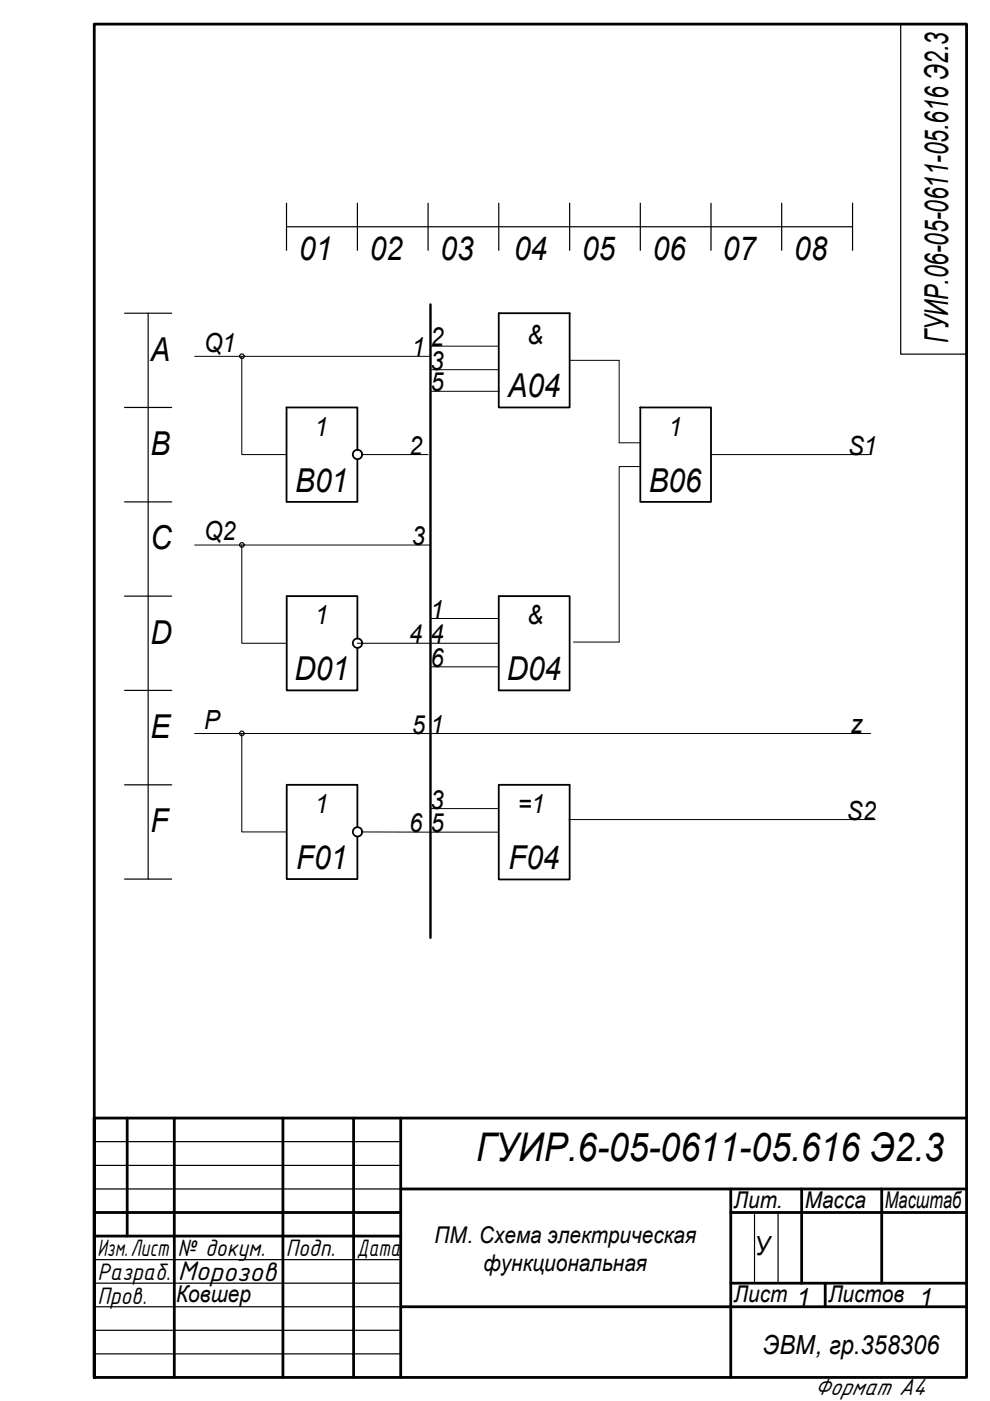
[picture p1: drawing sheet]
<svg xmlns="http://www.w3.org/2000/svg" width="210mm" height="297mm" viewBox="0 0 210 297" stroke-linecap="round" stroke-linejoin="round" font-family="sans-serif">
<!-- layer: 0 -->
<g fill="none" stroke="#000" stroke-width=".59">
<path d="M27 237.1v25M37 237.1v54.9M60 237.1v54.9M75 237.1v54.9M85 237.1v54.9M204.9 237.1h-184.9v54.9h184.9v-286.9h-184.9v286.9M20 257.1h65M85 252.1h119.9M154.9 257.1h50M154.9 252.1v39.9M170 252.1v20M186.9 252.1v20"/>
<path d="M20 262.1h65M85 277.1h119.9M154.9 272.1h50M175 272.1v5"/>
</g>
<g fill="none" stroke="#000" stroke-width=".25">
<path d="M191 5.1v70h13.9M60.7 43.1v10M60.7 48.1h120.1M75.8 43.1v10M90.8 43.1v10M105.7 43.1v10M120.8 43.1v10M135.8 43.1v10M150.7 43.1v10M165.7 43.1v10M180.8 43.1v10M26.4 66.4h10"/>
<path d="M31.4 66.4v120M26.4 86.4h10M26.4 106.4h10M26.4 126.4h10M26.4 146.4h10M26.4 166.4h10M26.4 186.4h10M20 242h65M20 247.1h65M20 252.1h65M154.9 252.1v5M160 257.1v15"/>
<path d="M165 257.1v15M20 267.1h65M20 272.1h65M20 277.1h65M20 282.1h65M20 287h65"/>
<circle cx="51.3" cy="75.5" r=".49"/>
<circle cx="51.3" cy="115.5" r=".49"/>
<circle cx="51.3" cy="155.5" r=".49"/>
</g>
<path d="M91.3 64.5v134.3" fill="none" stroke="#000" stroke-width=".51"/>
<g fill="none" stroke="#000" stroke-width=".21">
<path d="M41.3 75.6h50M51.3 75.6v20.8h9.4M91.3 78.4h14.4M91.3 73.4h14.4M120.8 76.4h10.5v17.5h4.5M76.8 96.4h14M91.3 83h14.5M135.8 98.9h-4.5v37.2h-9.7M150.7 96.4h33.6M41.3 115.6h50M51.3 115.6v20.8h9.5M75.8 136.4h29.9"/>
<path d="M91.3 131.1h14.4M41.3 155.5h143.3M51.3 155.5v20.9h9.5M91.3 141.4h14.4M76.8 176.4h28.9M91.3 171.4h14.4M120.6 173.8h65"/>
</g>
<g fill="none" stroke="#000" stroke-width=".38">
<path d="M105.7 66.4h15.1v20h-15.1zM75.8 95.4v-9h-15.1v20h15.1v-9M135.8 86.4h14.9v20h-14.9zM75.8 135.4v-9h-15v20h15v-9M120.7 146.4h-15v-20h15.1v20M75.8 175.4v-9h-15v20h15v-9M105.7 166.4v20.1h15.1v-20.1M105.7 166.4h15.1"/>
<circle cx="75.8" cy="96.4" r=".99"/>
<circle cx="75.8" cy="136.4" r=".99"/>
<circle cx="75.8" cy="176.4" r=".99"/>
</g>
<text font-size="8.4" x="101" y="246.1">ГУИР.6-05-0611-05.616 Э2.3</text>
<g font-size="7">
<text x="63.5" y="55.1">01</text>
<text x="78.4" y="55.1">02</text>
<text x="93.4" y="55.1">03</text>
<text x="109" y="55.1">04</text>
<text x="123.4" y="55.1">05</text>
<text x="138.4" y="55.1">06</text>
<text x="153.3" y="55.1">07</text>
<text x="168.4" y="55.1">08</text>
<text x="31.9" y="76.5">A</text>
<text x="201" y="72.6" transform="rotate(-90 201 72.6)">ГУИР.06-05-0611-05.616 Э2.3</text>
<text x="107.7" y="84.3">A04</text>
<text x="31.9" y="96.5">B</text>
<text x="62.6" y="104.3">B01</text>
<text x="137.5" y="104.3">B06</text>
<text x="31.9" y="116.4">C</text>
<text x="31.9" y="136.5">D</text>
<text x="62.4" y="144.3">D01</text>
<text x="107.4" y="144.3">D04</text>
<text x="31.9" y="156.4">E</text>
<text x="31.9" y="176.5">F</text>
<text x="62.8" y="184.2">F01</text>
<text x="107.8" y="184.3">F04</text>
</g>
<text font-size="6.2" x="37.7" y="271.4" transform="rotate(1 37.7 271.4)">Морозов</text>
<g font-size="5.6">
<text x="43.3" y="74.5">Q1</text>
<text x="87.3" y="75.6">1</text>
<text x="91.3" y="73.4">2</text>
<text x="111.8" y="72.9">&amp;</text>
<text x="91.3" y="78.4">3</text>
<text x="91.3" y="82.9">5</text>
<text x="66.8" y="92.4">1</text>
<text x="141.8" y="92.4">1</text>
<text x="86.8" y="96.4">2</text>
<text x="179.8" y="96.4">S1</text>
<text x="43.3" y="114.5">Q2</text>
<text x="87.3" y="115.6">3</text>
<text x="91.3" y="131.1">1</text>
<text x="66.8" y="132.4">1</text>
<text x="86.8" y="136.4">4</text>
<text x="91.3" y="136.4">4</text>
<text x="111.8" y="132.4">&amp;</text>
<text x="91.3" y="141.4">6</text>
<text x="43.3" y="154.5">P</text>
<text x="87.3" y="155.5">5</text>
<text x="91.3" y="155.5">1</text>
<text x="180.4" y="155.5">z</text>
<text x="66.8" y="172.4">1</text>
<text x="91.3" y="171.4">3</text>
<text x="109.8" y="172.5">=1</text>
<text x="179.6" y="173.8">S2</text>
<text x="86.8" y="176.4">6</text>
<text x="91.3" y="176.4">5</text>
<text x="160" y="266.1">У</text>
<text x="169" y="277.1">1</text>
<text x="194.9" y="277.1">1</text>
<text x="161.8" y="287.1">ЭВМ, гр.358306</text>
</g>
<g font-size="5.4">
<text x="20.7" y="266.3">Изм.Лист</text>
<text x="37.6" y="266.3">№ докум.</text>
<text x="60.6" y="266.3">Подп.</text>
<text x="75.6" y="266.3">Дата</text>
<text x="20.7" y="271.3">Разраб.</text>
<text x="20.7" y="276.4">Пров.</text>
<text x="172.6" y="295.9">Формат А4</text>
</g>
<g font-size="4.9">
<text x="155.6" y="256.1">Лит.</text>
<text x="170.6" y="256.1">Масса</text>
<text x="187.6" y="256.1">Масштаб</text>
<text x="92.1" y="263.6">ПМ. Схема электрическая</text>
<text x="102.5" y="269.4">функциональная</text>
<text x="37.3" y="276.1">Ковшер</text>
<text x="155.6" y="276">Лист</text>
<text x="175.6" y="276">Листов</text>
</g>
</svg>
